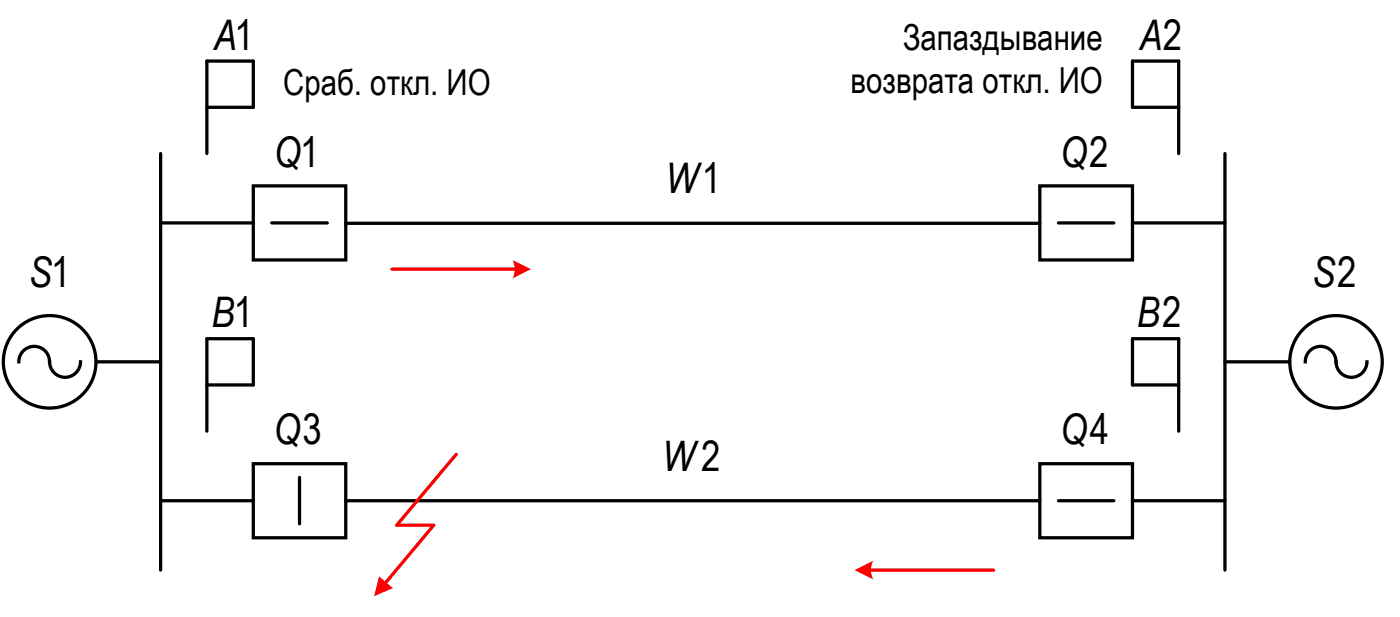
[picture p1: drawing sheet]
<svg xmlns="http://www.w3.org/2000/svg" width="151mm" height="67mm" viewBox="0 0 151 67" stroke-linecap="round" stroke-linejoin="round" font-family="sans-serif">
<g fill="none" stroke="#000" stroke-width=".35">
<path d="M17.4 16.6v45M22.4 11.6h5v-5h-5v10M127.4 11.6h-5v-5h5v10M132.4 16.6v45M2 39.1a1.66 1.66 0 0 1 1.7-1.7 1.66 1.66 0 0 1 1.7 1.7 1.67 1.67 0 0 0 1.6 1.7 1.67 1.67 0 0 0 1.7-1.7M10.4 39.1h7M17.4 24.1h10M27.4 20.1h10v8h-10zM29.4 24.1h6M37.4 24.1h75M112.4 20.1h10v8h-10zM114.4 24.1h6"/>
<path d="M122.4 24.1h10M132.4 39.1h7M141 39.1a1.66 1.66 0 0 1 1.7-1.7 1.66 1.66 0 0 1 1.7 1.7 1.67 1.67 0 0 0 1.6 1.7 1.67 1.67 0 0 0 1.7-1.7M17.4 54.1h10M22.4 41.6h5v-5h-5v10M27.4 50.1h10v8h-10zM32.4 51.6v5M37.4 54.1h75M112.4 50.1h10v8h-10zM114.4 54.1h6M122.4 54.1h10M127.4 41.6h-5v-5h5v10"/>
<circle cx="5.4" cy="39.1" r="5"/>
<circle cx="144.4" cy="39.1" r="5"/>
</g>
<path d="M49.3 49.1l-6.4 7.6h4l-5.3 6.4" fill="none" stroke="#f00" stroke-width=".35"/>
<path d="M41 62.3l1.5 1.2-2.1 .9z" fill="#f00"/>
<path d="M42.4 29.1h13.5" fill="none" stroke="#f00" stroke-width=".35"/>
<path d="M55.4 28.1l2 1-2 1a2.29 2.29 0 0 0 0-2z" fill-rule="evenodd" fill="#f00"/>
<path d="M93.9 61.6h13.5" fill="none" stroke="#f00" stroke-width=".35"/>
<path d="M92.4 61.6l1.9-1a2.2 2.2 0 0 0 0 2z" fill-rule="evenodd" fill="#f00"/>
<g font-size="4.6">
<text x="23.1" y="5.4">A1</text>
<text x="123.1" y="5.4">A2</text>
<text x="29.6" y="18">Q1</text>
<text x="71.9" y="20.9">W1</text>
<text x="114.6" y="18">Q2</text>
<text x="3.1" y="31">S1</text>
<text x="22.8" y="35.4">B1</text>
<text x="122.9" y="35.4">B2</text>
<text x="141.8" y="31">S2</text>
<text x="29.5" y="48">Q3</text>
<text x="114.6" y="48">Q4</text>
</g>
<text font-size="4.5" x="71.5" y="50.9">W2</text>
<g font-size="3.9">
<text x="97.5" y="5.4">Запаздывание</text>
<text x="30.6" y="10.3">Сраб. откл. ИО</text>
<text x="91.9" y="10.1">возврата откл. ИО</text>
</g>
</svg>
